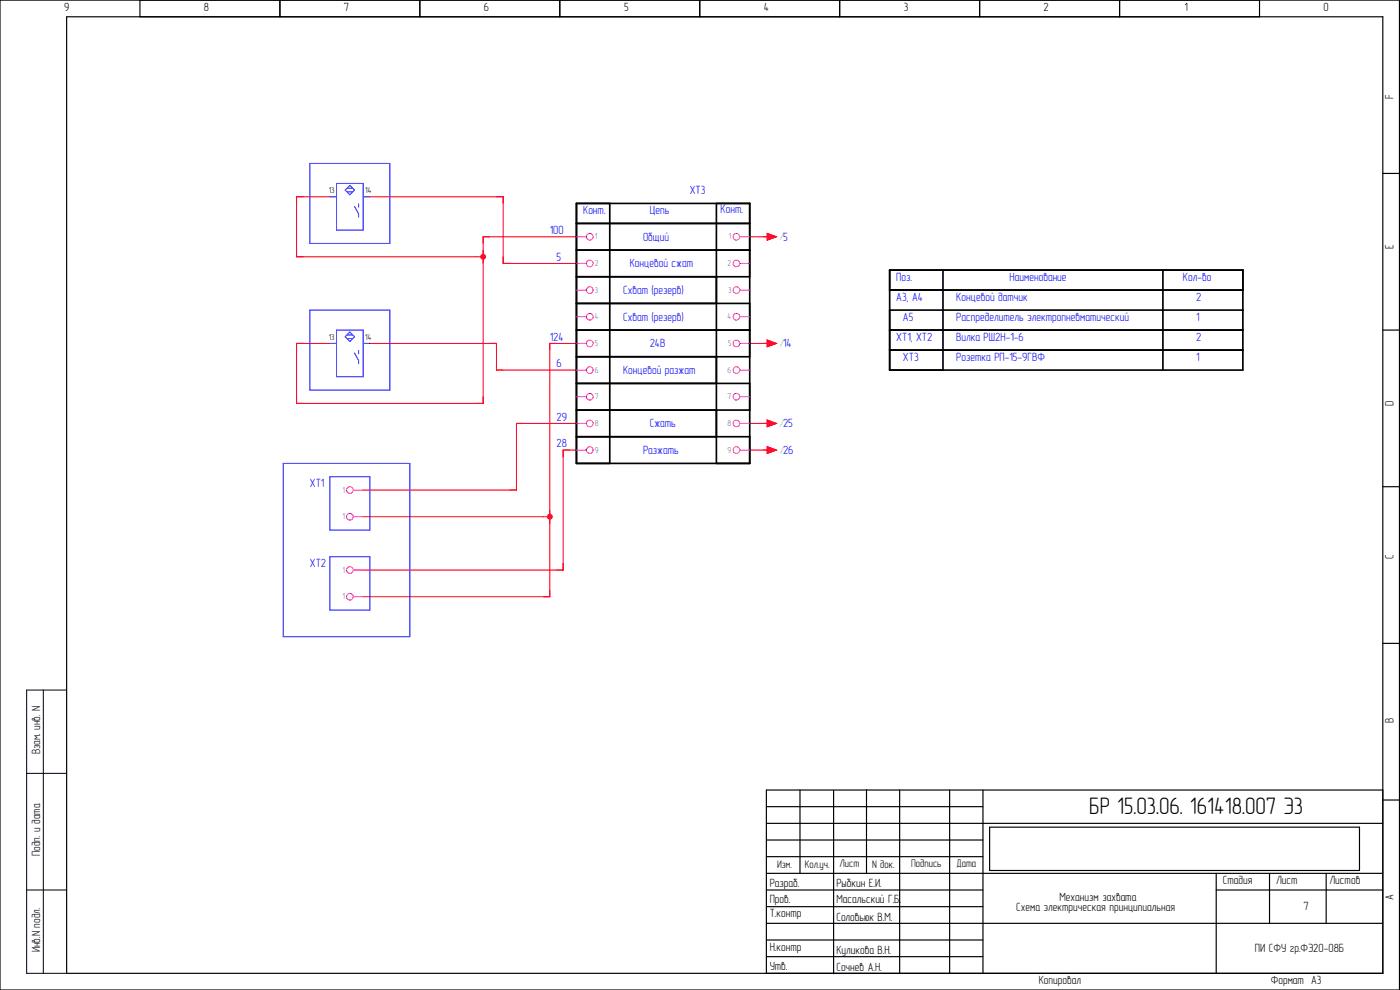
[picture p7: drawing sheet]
<svg xmlns="http://www.w3.org/2000/svg" width="420mm" height="297mm" viewBox="0 0 420 297" stroke-linecap="round" stroke-linejoin="round" font-family="sans-serif">
<g fill="none" stroke="#000" stroke-width=".35">
<path d="M0 0h420v297h-420zM20 5h395v287h-395zM42 0v5M84 0v5M126 0v5M168 0v5M210 0v5M252 0v5M294 0v5M336 0v5M378 0v5M415 52h5"/>
<path d="M415 99h5M415 146h5M415 193h5M240.1 237v25M250.2 237.2v55M260 236.9v25M270 237v55M285 237v55M295 237v55M415 237h-185v55M230 252h65M230 242h65"/>
<path d="M230 247h185M230 257h65M297 248.2h111v13h-111zM415 240h5M230 277h185M230 262h185M230 272h65M230 267h65M365 262v30M365 267h50M381 262v15M398 262v15"/>
<path d="M230 287h65M230 282h65"/>
</g>
<path d="M13 207v85M20 207h-12v85h12M8 232h12M8 267h12" fill="none" stroke="#000" stroke-width=".3"/>
<path d="M101 59h-12v18h56M109 59h42v20h22M173 71h-28v50h-56v-18h12M225 71h6M109 103h40v8h24M173 103h-8v76h-56M225 103h6M173 127h-18v20h-46M173 135h-4v36h-60M225 127h6M225 135h6M109 155h54" fill="none" stroke="#f00" stroke-width=".3"/>
<path d="M173 75h52M173 67h52M183 61v78h-10v-78h52v22h-52M173 99h52M173 91h52v16h-52M215 83v8M267 87h106v-6h-106v30h106v-18h-106M267 99h106M283 81v30M215 107v8h-42M267 105h106" fill="none" stroke="#000" stroke-width=".5"/>
<circle cx="145" cy="77" r=".88" fill="#f00"/>
<path d="M149 59h2v2M147 71h-2v2M151 77v2h2M89 119v2h2M91 103h-2v2M145 119v2h-2M167 103h-2v2M163 155h2M165 153v4M165 177v2h-2" fill="none" stroke="#f00" stroke-width=".3"/>
<circle cx="165" cy="155" r=".88" fill="#f00"/>
<g fill="none" stroke="#f00" stroke-width=".3">
<path d="M229 71h1.2M230.2 70l2.8 1-2.8 1zM147 103h2v2M149 109v2h2M229 103h1.2M230.2 102l2.8 1-2.8 1zM157 127h-2v2M171 135h-2v2M229 127h1.2M229 135h1.2M230.2 126l2.8 1-2.8 1zM230.2 134l2.8 1-2.8 1z"/>
<path d="M155 145v2h-2M169 169v2h-2"/>
</g>
<path d="M349 81v30M373 87v6M225 115h-52v24h52v-78h-10v78M173 131h52M173 123h52" fill="none" stroke="#000" stroke-width=".5"/>
<g fill="none" stroke="#00f" stroke-width=".3">
<path d="M93 49h24v24h-24zM99 59h2M101 55h8v14h-8zM104.1 56.5h1.8M104.1 57.6h1.8M105 55.6l1.4 1.4-1.4 1.5-1.4-1.5zM109 59h2M106.4 61.9l1.2 2.3v1M107.6 61.2v1M93 93h24v24h-24zM101 99h8v14h-8zM99 103h2"/>
<path d="M103.6 101l1.4-1.4 1.4 1.4-1.4 1.5zM104.1 100.5h1.8M104.1 101.6h1.8M106.4 105.9l1.2 2.3v1M107.6 105.2v1M109 103h2M85 139h38v52h-38zM99 143h12v16h-12zM99 167h12v16h-12z"/>
</g>
<g fill="none" stroke="#f0f" stroke-width=".3">
<path d="M173 71h3M173 79h3M222 71h3M222 79h3M173 87h3M173 95h3M222 87h3M222 95h3M173 111h3M173 103h3M173 119h3M222 111h3"/>
<path d="M222 103h3M222 119h3M173 127h3M173 135h3M222 127h3M222 135h3M106 155h3M106 147h3M106 179h3M106 171h3"/>
<circle cx="177" cy="71" r="1"/>
<circle cx="177" cy="79" r="1"/>
<circle cx="221" cy="71" r="1"/>
<circle cx="221" cy="79" r="1"/>
<circle cx="177" cy="95" r="1"/>
<circle cx="177" cy="87" r="1"/>
<circle cx="221" cy="95" r="1"/>
<circle cx="221" cy="87" r="1"/>
<circle cx="177" cy="119" r="1"/>
<circle cx="177" cy="111" r="1"/>
<circle cx="177" cy="103" r="1"/>
<circle cx="221" cy="119" r="1"/>
<circle cx="221" cy="111" r="1"/>
<circle cx="221" cy="103" r="1"/>
<circle cx="177" cy="135" r="1"/>
<circle cx="177" cy="127" r="1"/>
<circle cx="221" cy="135" r="1"/>
<circle cx="221" cy="127" r="1"/>
<circle cx="105" cy="147" r="1"/>
<circle cx="105" cy="155" r="1"/>
<circle cx="105" cy="179" r="1"/>
<circle cx="105" cy="171" r="1"/>
</g>
<g fill="#f00" stroke="#f00" stroke-width=".3">
<path d="M230.2 70l2.8 1-2.8 1z"/>
<path d="M230.2 102l2.8 1-2.8 1z"/>
<path d="M230.2 126l2.8 1-2.8 1z"/>
<path d="M230.2 134l2.8 1-2.8 1z"/>
</g>
<text font-size="7.1" x="326.9" y="244.2">БР 15.03.06. 161418.007 Э3</text>
<g font-size="3.6">
<text x="19.2" y="3.3">9</text>
<text x="61.2" y="3.3">8</text>
<text x="103.2" y="3.3">7</text>
<text x="145.2" y="3.3">6</text>
<text x="187.3" y="3.3">5</text>
<text x="229.2" y="3.3">4</text>
<text x="271.3" y="3.3">3</text>
<text x="313.2" y="3.3">2</text>
<text x="355.5" y="3.3">1</text>
<text x="397.2" y="3.3">0</text>
<text x="418.2" y="29.7" transform="rotate(-90 418.2 29.7)">F</text>
<text x="418.2" y="74.7" transform="rotate(-90 418.2 74.7)">E</text>
<text x="418.2" y="121.8" transform="rotate(-90 418.2 121.8)">D</text>
<text x="418.2" y="167.7" transform="rotate(-90 418.2 167.7)">C</text>
<text x="418.2" y="216.8" transform="rotate(-90 418.2 216.8)">B</text>
<text x="12.1" y="226.3" transform="rotate(-90 12.1 226.3)">Взам. инв. N</text>
<text x="12.1" y="256.9" transform="rotate(-90 12.1 256.9)">Подп. и дата</text>
<text x="231" y="266">Разраб.</text>
<text x="251" y="266">Рыбкин Е.И.</text>
<text x="367" y="265.3">Стадия</text>
<text x="383" y="265.3">Лист</text>
<text x="399" y="265.3">Листов</text>
<text x="418.2" y="269.9" transform="rotate(-90 418.2 269.9)">A</text>
<text x="231" y="271">Пров.</text>
<text x="231" y="275.3">Т.контр</text>
<text x="251" y="271">Масальский Г.Б.</text>
<text x="305" y="273.3">Схема электрическая принципиальная</text>
<text x="318" y="270.3">Механизм захвата</text>
<text x="391.2" y="273">7</text>
<text x="251" y="276.3">Соловьюк В.М.</text>
<text x="12.1" y="285.8" transform="rotate(-90 12.1 285.8)">Инв.N подл.</text>
<text x="231" y="285.3">Н.контр</text>
<text x="251" y="286.3">Куликова В.Н.</text>
<text x="376.6" y="285.8">ПИ СФУ гр.ФЭ20-08Б</text>
<text x="231" y="291">Утв.</text>
<text x="251" y="291.3">Сочнев А.Н.</text>
<text x="311.7" y="295.2">Копировал</text>
<text x="381.4" y="295.3">Формат А3</text>
</g>
<g font-size="3.6" fill="#00f">
<text x="207" y="58.3">XT3</text>
<text x="175" y="64.3">Конт.</text>
<text x="195" y="64.3">Цепь</text>
<text x="216.3" y="64">Конт.</text>
<text x="165" y="70.3">100</text>
<text x="193" y="72.3">Общий</text>
<text x="235" y="72.3">5</text>
<text x="167" y="78.3">5</text>
<text x="189" y="80.3">Концевой сжат</text>
<text x="187" y="88.3">Схват (резерв)</text>
<text x="269" y="84.3">Поз.</text>
<text x="303" y="84.3">Наименование</text>
<text x="355" y="84.3">Кол-во</text>
<text x="269" y="90.3">A3, А4</text>
<text x="287" y="90.3">Концевой датчик</text>
<text x="359" y="90.3">2</text>
<text x="187" y="96.3">Схват (резерв)</text>
<text x="271" y="96.3">А5</text>
<text x="287" y="96.3">Распределитель электропневматический</text>
<text x="359" y="96.3">1</text>
<text x="165" y="102.3">124</text>
<text x="195" y="104.3">24В</text>
<text x="235" y="104.3">14</text>
<text x="269" y="102.3">XT1, XT2</text>
<text x="287" y="102.3">Вилка РШ2Н-1-6</text>
<text x="359" y="102.3">2</text>
<text x="167" y="110.3">6</text>
<text x="187" y="112.3">Концевой разжат</text>
<text x="271" y="108.3">XT3</text>
<text x="287" y="108.3">Розетка РП-15-9ГВФ</text>
<text x="359" y="108.3">1</text>
<text x="167" y="126.3">29</text>
<text x="195" y="128.3">Сжать</text>
<text x="235" y="128.3">25</text>
<text x="167" y="134.3">28</text>
<text x="193" y="136.3">Разжать</text>
<text x="235" y="136.3">26</text>
<text x="93" y="146.3">XT1</text>
<text x="93" y="170.3">XT2</text>
</g>
<g font-size="3.3">
<text x="233.2" y="260.3">Изм.</text>
<text x="241.5" y="260.3">Кол.уч.</text>
<text x="252" y="260.3">Лист</text>
<text x="261.7" y="260.3">N док.</text>
<text x="273.4" y="260">Подпись</text>
<text x="287" y="260">Дата</text>
</g>
<g font-size="2.6">
<text x="98.6" y="57.9">13</text>
<text x="109.6" y="57.9">14</text>
<text x="98.6" y="101.9">13</text>
<text x="109.6" y="101.9">14</text>
</g>
<g font-size="2.6" fill="#767676">
<text x="178.5" y="71.8">1</text>
<text x="218.7" y="71.8">1</text>
<text x="178.5" y="79.8">2</text>
<text x="218.4" y="79.8">2</text>
<text x="178.5" y="87.8">3</text>
<text x="218.5" y="87.8">3</text>
<text x="178.5" y="95.8">4</text>
<text x="218.4" y="95.8">4</text>
<text x="178.5" y="103.8">5</text>
<text x="218.5" y="103.8">5</text>
<text x="178.5" y="111.8">6</text>
<text x="218.4" y="111.8">6</text>
<text x="178.5" y="119.8">7</text>
<text x="218.4" y="119.8">7</text>
<text x="178.5" y="127.8">8</text>
<text x="218.4" y="127.8">8</text>
<text x="178.5" y="135.8">9</text>
<text x="218.4" y="135.8">9</text>
<text x="102.7" y="147.8">1</text>
<text x="102.7" y="155.8">1</text>
<text x="102.7" y="171.8">1</text>
<text x="102.7" y="179.8">1</text>
</g>
<g font-size="2.6" fill="#7ca552">
<text x="234" y="71.8">/</text>
<text x="234" y="103.8">/</text>
<text x="234" y="127.8">/</text>
<text x="234" y="135.8">/</text>
</g>
</svg>
